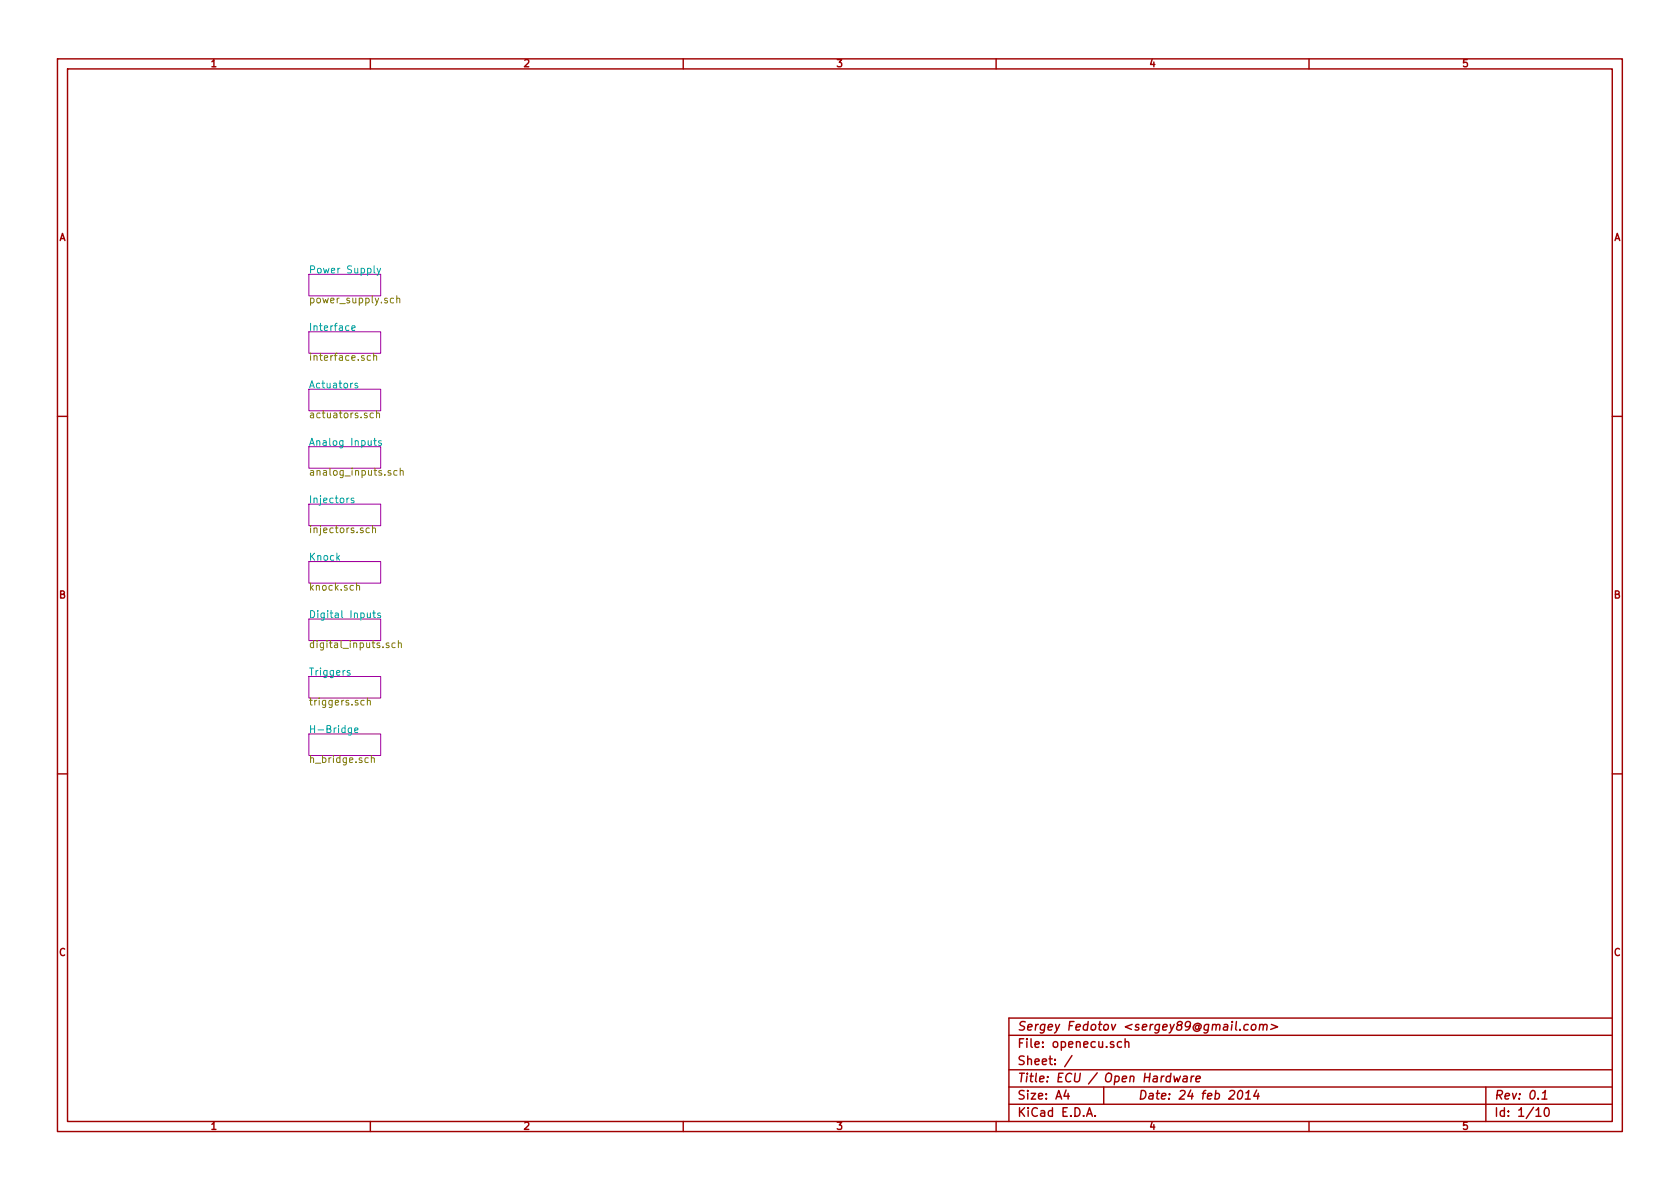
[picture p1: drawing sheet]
<svg xmlns="http://www.w3.org/2000/svg" width="297mm" height="210mm" viewBox="0 0 297 210" stroke-linecap="round" stroke-linejoin="round" font-family="sans-serif">
<g fill="none" stroke="#a00000" stroke-width=".25">
<path d="M10.2 10.4h276.6v189.7h-276.6zM11.9 12.2h273.2v186.1h-273.2zM65.5 10.4v1.8M120.8 10.4v1.8M176.1 10.4v1.8M231.4 10.4v1.8M10.2 73.6h1.7M285.1 73.6h1.7M10.2 136.8h1.7M285.1 136.8h1.7M65.5 198.3v1.8M120.8 198.3v1.8"/>
<path d="M176.1 198.3v1.8M178.4 183.1h106.7M178.4 189.2h106.7M178.4 195.3h106.7M178.4 192.2h106.7M188.5 192.8l-.4 1h1M188.8 193.3v1.1M189.5 186.7l-1.3 1.9M192.1 197.4l.5-1.5 .5 1.5M192.3 197h.7M193.6 197.3v.1M195.1 192.2v3.1"/>
<path d="M198.3 184.3a.48 .48 0 0 0-.7 0v.8l.3 .1 .4-.1M198.9 184.3h.1a.36 .36 0 0 1 .6 .1v.8M198.9 183.7v1.5M207.6 190.3l.1 1 .4-.7 .2 .7 .4-1M209.3 190.4h.6l-.1 .9M209.9 190.7a.69 .69 0 0 0-.8 .3l.1 .2 .1 .1 .5-.1M210.7 190.3l-.2 1M211.1 190.3l-.3 .1-.2 .2M211.5 190.8l.7-.1v-.3h-.6l-.2 .7 .2 .2 .5-.1M219.1 192.9l.3-.1a.88 .88 0 0 1-.3 1.6l-.3-.3a1.17 1.17 0 0 1 .3-1.2zM220.2 194.4h.9M220.3 193.3l.5-.5-.2 1.6"/>
<path d="M220.7 181.2l-.1-.1a.52 .52 0 0 0-.6 .4v.5l.2 .2 .4-.1M221.4 181.2l.4-.1 .3 .4-.1 .4-.3 .3-.4-.1-.1-.2 .1-.4zM222.2 192.8l-.5 1h.9M222.5 193.3l-.1 1.1M222.7 181.3l.3-.2 .3 .1v1M222.8 181.1l-.2 1.1M223.4 181.4a.35 .35 0 0 1 .3-.3 .35 .35 0 0 1 .4 .3l-.1 .8M224.8 181.1l1.1 .5-1.2 .4M231.4 198.3v1.8M262.7 192.2v6.1M271.6 196.3l.4-.4v1.5M271.6 197.4h.9"/>
<path d="M272.6 194.4h.9M272.7 193.3l.6-.5-.2 1.6M273.2 196l.2-.1a.86 .86 0 0 1 .5 .7 .86 .86 0 0 1-.4 .8 .81 .81 0 0 1-.3-1.4zM285.1 180h-106.7v18.3"/>
</g>
<path d="M54.6 48.5h12.7v3.8h-12.7zM54.6 58.7h12.7v3.8h-12.7zM54.6 68.8h12.7v3.8h-12.7zM54.6 79h12.7v3.8h-12.7zM54.6 89.1h12.7v3.9h-12.7zM54.6 99.3h12.7v3.8h-12.7zM54.6 109.5h12.7v3.8h-12.7zM54.6 119.6h12.7v3.8h-12.7zM54.6 129.8h12.7v3.8h-12.7z" fill="none" stroke="#a000a0" stroke-width=".18"/>
<g fill="none" stroke="#00a0a0" stroke-width=".18">
<path d="M62.2 58l.6-.1-.1-.2-.3-.1-.2 .2 .1 .6h.4M66.1 47v1.1l.2 .2M66.7 47.4l.3 .9M67.3 47.4l-.4 1.2-.2 .1M63.2 67.8h-.3l-.2 .1 .1 .2 .4 .1v.3h-.5M66.1 77.9h.4M66.2 77.5v1.1l.3 .2M67.4 78l-.3-.1-.2 .2 .1 .2 .4 .1v.3h-.5M62.6 88.1h-.3l-.2 .2v.1l.5 .2v.3h-.5M61.9 118.6h-.3l-.2 .1v.2l.5 .1v.3h-.5M64.9 108.4l.1 .8h.3l.2-.1M65.5 108.4v.8"/>
<path d="M65.9 108.4h.5M66.1 108v1.1l.3 .1M67.3 108.5l-.3-.1-.2 .2v.2l.5 .1v.3h-.5M62.2 128.7l-.1 1.2-.2 .1-.3-.1M62.2 128.8l-.4-.1-.2 .3 .1 .5h.5M62.7 129.2l.6-.2-.1-.2-.3-.1-.2 .2 .1 .6h.4"/>
</g>
<g fill="none" stroke="#808000" stroke-width=".18">
<path d="M69.6 52.8l-.4-.1-.2 .3 .1 .5h.5M70.2 52.9l.1-.2 .3 .1 .1 .8M70.2 52.3v1.3M65.5 62.9h-.3l-.3 .2 .1 .6h.5M66 73.1l-.3-.1-.3 .3 .1 .5h.5M66.1 63l.1-.1h.3l.1 .8M66.1 62.5v1.2M66.6 73.2l.2-.2 .3 .1v.8M66.6 72.6v1.3M65.3 93.4h-.4l-.2 .2 .1 .6h.5M65.9 93.5l.1-.1h.3l.1 .8M65.9 92.9v1.3"/>
<path d="M70.2 83.3l-.4-.1-.2 .2 .1 .6h.5M70.8 83.3l.1-.1 .3 .1 .1 .7M70.8 82.8v1.2M63 103.7l.2-.2 .3 .1 .1 .8M63 103.1v1.3M68.8 113.7h-.3l-.2 .2v.1l.5 .2v.3h-.5M69.9 113.7h-.4l-.2 .2 .1 .6h.5M70.4 113.8l.2-.1h.3l.1 .8M70.4 113.3v1.2M64.4 123.9l-.4-.1-.2 .3 .1 .5h.5M64.9 124l.2-.2 .3 .1 .1 .8M64.9 123.4v1.3"/>
<path d="M65.7 134.1l.1-.1 .3 .1 .1 .7M65.7 133.6v1.2"/>
</g>
<g font-size="2.1" fill="#a00000">
<text x="179.9" y="185.4">File: openecu.sch</text>
<text x="179.9" y="182.3">Sergey Fedotov &lt;sergey89@gmail.com&gt;</text>
<text x="179.9" y="191.5">Title: ECU / Open Hardware</text>
<text x="179.9" y="188.4">Sheet: /</text>
<text x="179.9" y="197.6">KiCad E.D.A.</text>
<text x="179.9" y="194.5">Size: A4</text>
<text x="201.2" y="194.5">Date: 24 feb 2014</text>
<text x="264.2" y="194.5">Rev: 0.1</text>
<text x="264.2" y="197.6">Id: 1/10</text>
</g>
<g font-size="1.8" fill="#a00000">
<text x="37.3" y="11.9">1</text>
<text x="92.7" y="11.9">2</text>
<text x="148" y="11.9">3</text>
<text x="203.3" y="11.9">4</text>
<text x="258.6" y="11.9">5</text>
<text x="10.4" y="42.7">A</text>
<text x="285.3" y="42.7">A</text>
<text x="10.4" y="105.9">B</text>
<text x="285.3" y="105.9">B</text>
<text x="10.4" y="169.1">C</text>
<text x="285.3" y="169.1">C</text>
<text x="37.3" y="199.8">1</text>
<text x="92.7" y="199.8">2</text>
<text x="148" y="199.8">3</text>
<text x="203.3" y="199.8">4</text>
<text x="258.6" y="199.8">5</text>
</g>
<g font-size="1.8" fill="#00a0a0">
<text x="54.6" y="48.4">Power Supply</text>
<text x="54.6" y="58.6">Interface</text>
<text x="54.6" y="68.7">Actuators</text>
<text x="54.6" y="78.9">Analog Inputs</text>
<text x="54.6" y="89">Injectors</text>
<text x="54.6" y="99.2">Knock</text>
<text x="54.6" y="109.4">Digital Inputs</text>
<text x="54.6" y="119.5">Triggers</text>
<text x="54.6" y="129.7">H-Bridge</text>
</g>
<g font-size="1.8" fill="#808000">
<text x="54.6" y="53.7">power_supply.sch</text>
<text x="54.6" y="63.8">interface.sch</text>
<text x="54.6" y="74">actuators.sch</text>
<text x="54.6" y="84.2">analog_inputs.sch</text>
<text x="54.6" y="94.3">injectors.sch</text>
<text x="54.6" y="104.5">knock.sch</text>
<text x="54.6" y="114.6">digital_inputs.sch</text>
<text x="54.6" y="124.8">triggers.sch</text>
<text x="54.6" y="135">h_bridge.sch</text>
</g>
</svg>
